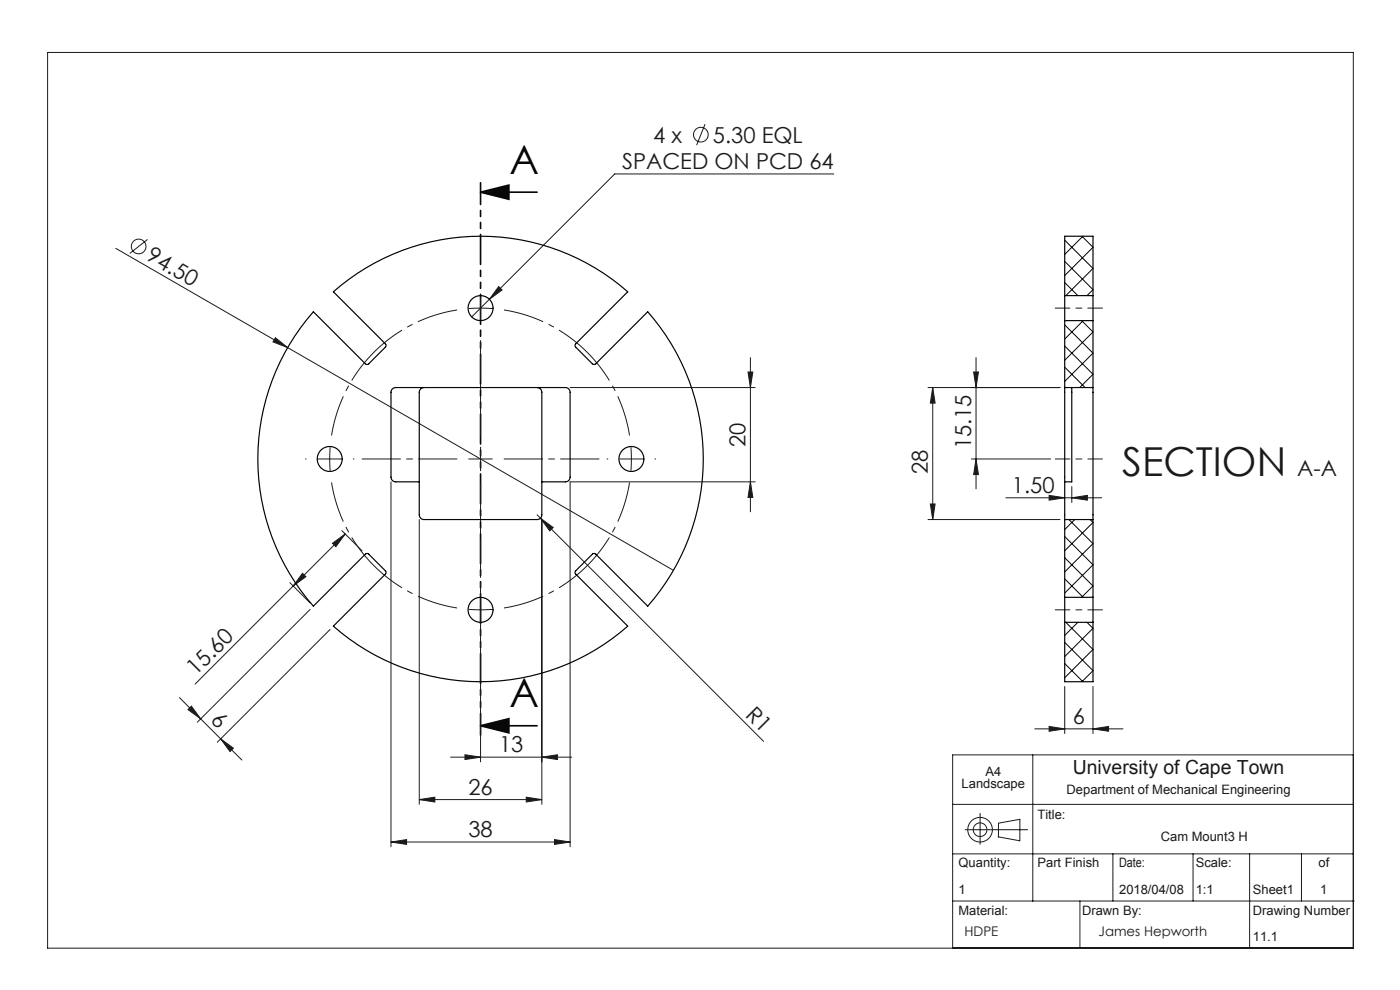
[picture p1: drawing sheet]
<svg xmlns="http://www.w3.org/2000/svg" width="297mm" height="210mm" viewBox="0 0 297 210" stroke-linecap="round" stroke-linejoin="round" font-family="sans-serif">
<g fill="none" stroke="#191924" stroke-width=".21">
<path d="M10.1 11.1h277v190h-277zM149.6 26.3l-1.8 4.5M176.9 36.9h-46.5l-30.3 30.3M24.6 52.7l118.3 68.3M31.3 50.8l-3.8 3M58.4 71.6l2.6 2.1-3.1-1.2zM105.8 60.8l.7 .7-2.7 2zM158.7 78.9h1l-.5 3.3zM159.2 75.9v32.7M206.6 78.9h1l-.5 3.3zM207.1 75.9v27.8M120.9 82.2h39.3"/>
<path d="M196.9 82.2h28M197.9 82.2l.5 3.3h-1zM197.9 82.2v28M206.1 97.4h16.8M207.1 97.4l.5 3.3h-1zM70.5 115.2l2.7-1.9-1.9 2.7zM72.5 112.6l4.3 4.2M73.2 113.3l-31.8 31.8M82.9 102.2v77.4M88.9 110.2v60.4M113.9 109.2l.8 .7M114.7 109.9l2.6 2-.7 .7z"/>
<path d="M114.7 109.9l47.3 47.3M114.9 110.2v60.4M159.2 102.2l.5 3.3h-1zM160.2 102.2h-39.3v77.4M196.9 110.2h28M197.4 106.9h1l-.5 3.3zM213.4 105.6h20.3M222.6 105.1l3.3 .5-3.3 .5zM227.4 105.6l3.3-.5v1zM227.4 103.2v3.4M61.5 123.6l4.3 4.3M64.2 121.6l.7 .7-2.7 2z"/>
<path d="M65.8 129.3l-23.9 23.9M70 133.5l-23.9 23.9M99.4 129.3h5M101.9 123.5v38.1M38.1 148l13.2 13.2M39.9 150.5l.7-.7 2 2.7zM46.8 156.7l2.7 2-.7 .7zM219.5 154.6h18.7M222.6 154.1l3.3 .5-3.3 .5zM225.9 145.6v10M231.9 154.6l3.3-.5v1zM231.9 145.6v10"/>
<path d="M82.9 178.6l3.3-.5v1zM82.9 178.6h38M88.9 169.6l3.3-.5v1zM88.9 169.6h26M95.6 160.6h25.7M98.6 160.1l3.3 .5-3.3 .5zM111.6 169.1l3.3 .5-3.3 .5zM114.9 160.6l3.3-.5v1zM117.6 178.1l3.3 .5-3.3 .5zM202.1 170.6h85M204.8 176h13.2M207.9 172.5v6.6"/>
<path d="M211.8 177.5l4.5 .8M211.8 177.5v-2.9l4.6-.8v4.6M219.1 160.1v31M287.1 160.1h-85v41M202.1 191.1h85.2M202.1 181.1h85M229.1 191.1v10M236.1 181.1v10M253.1 181.1v10M265.1 181.1v20M276.1 181.1v10"/>
<circle cx="148.7" cy="28.6" r="1.56"/>
<circle cx="29.4" cy="52.3" r="1.56"/>
<circle cx="207.9" cy="176" r="1.45"/>
<circle cx="207.9" cy="176" r="2.61"/>
</g>
<path d="M101.9 40.8h12M101.9 40.8l6-1.5v3zM101.9 153.9h12M101.9 153.9l6-1.5v3z" fill="none" stroke="#000" stroke-width=".35"/>
<path d="M101.9 65.4l-2.5 .1M101.9 65.4l2.5 .1M69.9 97.4l.1 2.5M69.9 97.4l.1-2.5M133.9 97.4l-.1-2.5M133.9 97.4l-.1 2.5" fill="none" stroke="#191924" stroke-width=".21" stroke-dasharray="15.2 1.3 1.3 1.3" stroke-linecap="butt"/>
<path d="M97 65.7a32 32 0 0 0-26.7 26.7M133.6 92.4a32 32 0 0 0-26.7-26.7M70.3 102.3a32 32 0 0 0 26.7 26.7M106.9 129a32 32 0 0 0 26.7-26.7" fill="none" stroke="#191924" stroke-width=".21" stroke-dasharray="15.2 1.3 1.3 1.3" stroke-dashoffset="6.5" stroke-linecap="butt"/>
<path d="M101.9 38.8v117.1" fill="none" stroke="#000" stroke-width=".35" stroke-dasharray="6.3 1.3 1.3 1.3 1.3 1.3" stroke-dashoffset="1.7"/>
<g fill="none" stroke="#191924" stroke-width=".21" stroke-dasharray="15.2 1.3 1.3 1.3">
<path d="M101.9 65.4v-2.5M101.9 65.4v2.5M101.9 60.4v-.2M101.9 70.4v.1M64.9 97.4h-.1M69.9 97.4h-2.5M69.9 97.4h2.5M74.9 97.4h.2M101.9 97.4v-2.5M101.9 97.4h-2.5M101.9 97.4v2.5M101.9 97.4h2.5"/>
<path d="M128.9 97.4h-.1M133.9 97.4h2.5M133.9 97.4h-2.5M138.9 97.4h.2M101.9 134.4v.1M101.9 124.4v-.2"/>
</g>
<path d="M96.9 97.4h-20.1M101.9 92.4v-20.2M106.9 97.4h20.2M101.9 102.4v20.1" fill="none" stroke="#191924" stroke-width=".21" stroke-dasharray="15.2 1.3 1.3 1.3" stroke-dashoffset="7.1"/>
<path d="M233.9 65.4h-10M223.9 97.4h10M233.9 129.4h-10" fill="none" stroke="#191924" stroke-width=".21" stroke-dasharray="15.2 1.3 1.3 1.3" stroke-dashoffset="12.1"/>
<path d="M101.9 40.8l6-1.5v3zM101.9 153.9l6-1.5v3z" fill="#000"/>
<g fill="#191924">
<path d="M58.4 71.6l2.6 2.1-3.1-1.2z"/>
<path d="M114.7 109.9l2.6 2-.7 .7z"/>
<path d="M227.4 105.6l3.3-.5v1zM222.6 105.1l3.3 .5-3.3 .5z"/>
<path d="M88.9 169.6l3.3-.5v1zM111.6 169.1l3.3 .5-3.3 .5zM98.6 160.1l3.3 .5-3.3 .5zM114.9 160.6l3.3-.5v1zM105.8 60.8l-2 2.7 2.7-2zM222.6 154.1l3.3 .5-3.3 .5zM231.9 154.6l3.3-.5v1z"/>
<path d="M70.5 115.2l2.7-1.9-1.9 2.7zM64.2 121.6l.7 .7-2.7 2z"/>
<path d="M197.4 106.9h1l-.5 3.3zM197.9 82.2l.5 3.3h-1zM207.1 97.4l.5 3.3h-1zM206.6 78.9h1l-.5 3.3z"/>
<path d="M159.2 102.2l.5 3.3h-1zM158.7 78.9h1l-.5 3.3z"/>
<path d="M39.9 150.5l.7-.7 2 2.7zM46.8 156.7l2.7 2-.7 .7z"/>
<path d="M82.9 178.6l3.3-.5v1zM117.6 178.1l3.3 .5-3.3 .5z"/>
</g>
<g fill="none" stroke="#000" stroke-width=".25">
<path d="M66.5 66.1l11 11.1 .4 .1 .3-.1 3.6-3.6 .1-.5-11.2-11.2a47.3 47.3 0 0 1 62.5 0l-11.1 11-.1 .4 .1 .3 3.6 3.6 .5 .1 11.2-11.2a47.3 47.3 0 0 1 0 62.5l-11.2-11.2-.5 .1-3.6 3.6-.1 .3 .1 .4 11.1 11a47.2 47.2 0 0 1-62.5 0l11.2-11.2-.1-.5-3.6-3.6-.3-.1-.4 .1-11 11.1a47.3 47.3 0 0 1 0-62.5zM225.9 62.7v5.3M225.9 62.7v-12.6h6v12.6M225.9 68v14.2M225.9 62.7h6M225.9 68h6M231.9 62.7v5.3M231.9 68v14.2M89.9 82.2a1 1 0 0 0-1 1v26a1 1 0 0 0 1 1h24a1 1 0 0 0 1-1v-26a1 1 0 0 0-1-1M225.9 82.2v20M225.9 82.2h6M227.4 82.2v20h-1.5"/>
<path d="M231.9 82.2v28M88.9 102.2h-5a1 1 0 0 1-1-1v-18a1 1 0 0 1 1-1h36a1 1 0 0 1 1 1v18a1 1 0 0 1-1 1h-5M225.9 102.2v8M225.9 110.2h6M225.9 110.2v16.5M231.9 110.2v16.5M225.9 126.7v5.3M225.9 132h6M225.9 132v12.6h6v-12.6M225.9 126.7h6M231.9 126.7v5.3"/>
<circle cx="101.9" cy="65.4" r="2.65"/>
<circle cx="69.9" cy="97.4" r="2.65"/>
<circle cx="133.9" cy="97.4" r="2.65"/>
<circle cx="101.9" cy="129.4" r="2.65"/>
</g>
<g fill="none" stroke="#000" stroke-width=".21">
<path d="M225.9 50.9l6 6-5.8 5.8M225.9 55.4l6 6-1.3 1.3M225.9 59.9l2.8 2.8M229.5 50.1l2.4 2.4-6 6M229.7 50.1l-3.8 3.9M225.9 68.9l6 6-6 6M225.9 73.4l6 6-2.8 2.8M225.9 77.9l4.3 4.3M229.5 68l2.4 2.4-6 6M229.8 68l-3.9 3.9M225.9 113.8l6 6-6 6M225.9 118.3l6 6-2.4 2.4"/>
<path d="M226.8 110.2l5.1 5.1-6 6M228 110.2l-2.1 2.1M231.3 110.2l.6 .6-6 6M225.9 136.3l6 6-2.4 2.3M225.9 122.8l3.9 3.9M226.1 132l5.8 5.8-6 6M228.7 132l-2.8 2.8M230.6 132l1.3 1.3-6 6M225.9 140.8l3.8 3.8"/>
</g>
<g font-size="8.5">
<text x="108.1" y="36.8">A</text>
<text x="108.1" y="150">A</text>
</g>
<text font-size="8.5" fill="#191924" x="238.1" y="101">SECTION</text>
<g font-size="4.7" fill="#191924">
<text x="132" y="35.9">SPACED ON PCD 64</text>
<text x="138.6" y="30.3">4 x</text>
<text x="151.2" y="30.3">5.30 EQL</text>
<text x="30.8" y="55" transform="rotate(30 30.8 55)">94.50</text>
<text x="158.2" y="94.8" transform="rotate(-90 158.2 94.8)">20</text>
<text x="206" y="95.3" transform="rotate(-90 206 95.3)">15.15</text>
<text x="196.9" y="100.5" transform="rotate(-90 196.9 100.5)">28</text>
<text x="275.2" y="101">A-A</text>
<text x="214.7" y="104.6">1.50</text>
<text x="41.6" y="143.5" transform="rotate(-45 41.6 143.5)">15.60</text>
<text x="44.5" y="153" transform="rotate(45 44.5 153)">6</text>
<text x="158" y="151.8" transform="rotate(45 158 151.8)">R1</text>
<text x="227.6" y="153.6">6</text>
<text x="105.9" y="159.6">13</text>
<text x="99.4" y="168.6">26</text>
<text x="99.4" y="177.6">38</text>
</g>
<text font-size="4.1" fill="#191924" x="227.6" y="164.3">University of Cape Town</text>
<g font-size="2.8" fill="#191924">
<text x="204.6" y="198.5">HDPE</text>
<text x="233.1" y="198.5">James Hepworth</text>
</g>
<g font-size="2.7" fill="#191924">
<text x="204" y="167.2">Landscape</text>
<text x="209.1" y="164.6">A4</text>
<text x="220.1" y="173.7">Title:</text>
<text x="226.3" y="168.5">Department of Mechanical Engineering</text>
<text x="246.3" y="178.4">Cam Mount3 H</text>
<text x="203.3" y="184">Quantity:</text>
<text x="220.1" y="184">Part Finish</text>
<text x="237.4" y="184">Date:</text>
<text x="253.7" y="184">Scale:</text>
<text x="279.7" y="184">of</text>
<text x="203.3" y="189.6">1</text>
<text x="237.4" y="189.6">2018/04/08</text>
<text x="253.7" y="189.6">1:1</text>
<text x="265.8" y="189.6">Sheet1</text>
<text x="280.1" y="189.6">1</text>
<text x="203.3" y="194.1">Material:</text>
<text x="229.6" y="194.1">Drawn By:</text>
<text x="265.8" y="194.1">Drawing Number</text>
<text x="265.8" y="199.6">11.1</text>
</g>
</svg>
